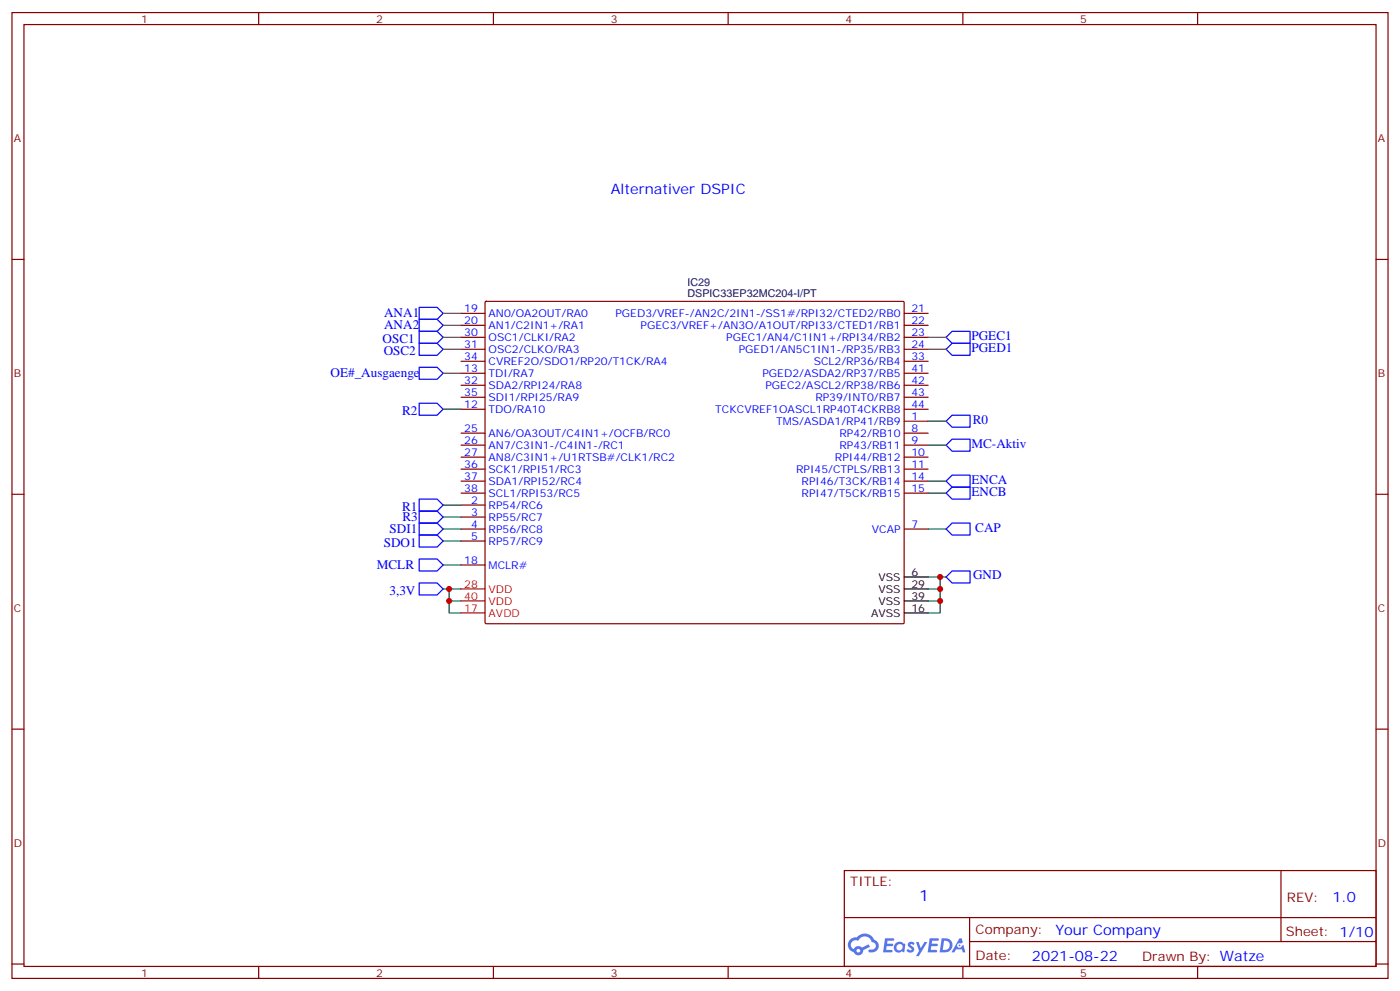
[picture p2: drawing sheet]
<svg xmlns="http://www.w3.org/2000/svg" width="412mm" height="292mm" viewBox="0 0 412 292" stroke-linecap="round" stroke-linejoin="round" font-family="sans-serif">
<g fill="none" stroke="#870000" stroke-width=".35">
<path d="M3.5 3.7h405.4v284.3h-405.4zM7.1 7.2h398.2v277.3h-398.2zM76.2 3.7v3.5M145.3 3.7v3.5M214.5 3.7v3.5M283.6 3.7v3.5M352.8 3.7v3.5M3.5 76.4h3.6M405.3 76.4h3.6M3.5 145.5h3.6M405.3 145.5h3.6M3.5 214.7h3.6"/>
<path d="M405.3 214.7h3.6M248.7 256.3h156.6v28.2h-156.6zM377.3 256.3v20.9M248.7 270.1h156.5M285.6 277.2h119.6M285.6 270.1v14.2M3.5 283.8h3.6M76.2 284.5v3.5M145.3 284.5v3.5M214.5 284.5v3.5M283.6 284.5v3.5M352.8 284.5v3.5"/>
<path d="M405.3 283.8h3.6"/>
</g>
<g fill="#5487ff">
<path d="M267.7 277.5a1.22 1.22 0 0 1 1.7 .2l-.4 .6a.47 .47 0 0 0-.3-.4 .47 .47 0 0 0-.5 .2l.1 .2a1.14 1.14 0 0 1 .8 1.8 1.14 1.14 0 0 1-1.9 0l-.2-.2 .5-.6 .7 .5a.29 .29 0 0 0 .3-.3 .29 .29 0 0 0-.2-.3 1.04 1.04 0 0 1-.6-1.7z"/>
<path d="M260.7 276.2h2.4l.3 .2-.2 .5-1.8 .1-.1 .8h1.5l.3 .4-.3 .4h-1.6l-.2 1.1h1.7l.2 .3-.2 .3-2.6 .1z"/>
<path d="M273.8 276.2h2.4l.3 .2-.1 .5-1.8 .1-.2 .8h1.6l.3 .4-.4 .4-1.6-.1-.1 1.1 1.7 .1 .2 .3-.2 .3-2.6 .1z"/>
<path d="M282.6 276.2h.7l.3 1.3-.6 .3a.69 .69 0 0 0-1 .3 .69 .69 0 0 0 .4 .9 .69 .69 0 0 0 .9-.6l.5-.2 .6 2.2h-.8l-.2-.9h-1.8l-.5 .9h-.8z"/>
<path d="M269.8 277.3h.8l.6 1.8 1.1-1.8h.9l-2.6 4.2h-.8l.9-1.5z"/>
<path d="M277.4 276.2l-.6 4.2h1.3a2.11 2.11 0 0 0 2.5-2.1 2.11 2.11 0 0 0-2.5-2.1zM278.1 277a1.39 1.39 0 0 1 1.7 1.4 1.39 1.39 0 0 1-1.8 1.2h-.3z"/>
<path d="M263.7 277.8a1.54 1.54 0 0 0-.1 2.2 1.54 1.54 0 0 0 2.2 .1l.6 .3 .3-2.3-.2-.3h-.4a1.49 1.49 0 0 0-2.4 0zM264 278.8a.94 .94 0 0 1 1.8 0 .94 .94 0 0 1-1.8 0z"/>
<path d="M250.4 276.6a2.18 2.18 0 0 0 1.1 3.7 1.44 1.44 0 0 0 1.6 .9 1.44 1.44 0 0 0 1.2-1.4l2-1.1-.5-.7-1.9 1a1.47 1.47 0 0 0-2.4 .4 1.39 1.39 0 0 1-.7-1.9 1.39 1.39 0 0 1 2-.5 2.12 2.12 0 0 1 2.2-1.3 2.12 2.12 0 0 1 1.9 1.7 1.14 1.14 0 0 1 1.1 1.4 1.14 1.14 0 0 1-1.7 .7 .43 .43 0 0 0-.5 .4 .43 .43 0 0 0 .4 .5 1.98 1.98 0 0 0 2.5-1.2 1.98 1.98 0 0 0-1.2-2.6 3.1 3.1 0 0 0-5.3-.6l-.9 .1zM252.3 279.9a.55 .55 0 0 1 1.1 0 .55 .55 0 0 1-1.1 0z"/>
<circle cx="282.6" cy="278.3" r=".26"/>
</g>
<g fill="none" stroke="#870000" stroke-width=".35">
<path d="M135.8 92.3h7.1M135.8 95.8h7.1M135.8 99.3h7.1M142.9 88.9l.3-.2 123 .1 .1 .3v94.3l-.3 .2h-123l-.1-.3zM266.3 92.3h7.1M266.3 95.8h7.1M266.3 99.3h7.1M135.8 109.9h7.1M135.8 102.8h7.1M135.8 113.4h7.1M135.8 106.4h7.1M135.8 116.9h7.1"/>
<path d="M266.3 109.9h7.1M266.3 102.8h7.1M266.3 113.4h7.1M266.3 106.4h7.1M266.3 116.9h7.1M135.8 127.5h7.1M135.8 131.1h7.1M135.8 134.6h7.1M135.8 138.1h7.1M135.8 120.5h7.1M266.3 124h7.1M266.3 127.5h7.1"/>
<path d="M266.3 131.1h7.1M266.3 134.6h7.1M266.3 138.1h7.1M266.3 120.5h7.1M135.8 148.7h7.1M135.8 152.2h7.1M135.8 155.8h7.1M135.8 159.3h7.1M135.8 141.6h7.1M135.8 145.2h7.1M266.3 155.8h7.1M266.3 141.6h7.1"/>
<path d="M266.3 145.2h7.1M135.8 166.3h7.1"/>
</g>
<path d="M266.3 169.9h7.1M266.3 173.4h7.1M266.3 176.9h7.1M266.3 180.4h7.1" fill="none" stroke="#000" stroke-width=".35"/>
<path d="M135.8 173.4h7.1M135.8 176.9h7.1M135.8 180.4h7.1" fill="none" stroke="#f00" stroke-width=".35"/>
<g fill="none" stroke="#00f" stroke-width=".35">
<path d="M123.5 94h5.3l1.7 1.8-1.7 1.7h-5.3zM123.5 90.5h5.3l1.7 1.8-1.7 1.7h-5.3zM123.5 97.5h5.3l1.7 1.8-1.7 1.8h-5.3zM278.7 99.3l1.8-1.8h5.3v3.6h-5.3zM123.5 108.1h5.3l1.7 1.8-1.7 1.8h-5.3zM123.5 118.7h5.3l1.7 1.8-1.7 1.7h-5.3zM123.5 101.1h5.3l1.7 1.7-1.7 1.8h-5.3zM278.7 102.8l1.8-1.7h5.3v3.5h-5.3zM278.7 124l1.8-1.8h5.3v3.6h-5.3zM278.7 131.1l1.8-1.8h5.3v3.5h-5.3zM123.5 146.9h5.3l1.7 1.8-1.7 1.8h-5.3zM123.5 150.5h5.3l1.7 1.7-1.7 1.8h-5.3z"/>
<path d="M123.5 154h5.3l1.7 1.8-1.7 1.7h-5.3zM123.5 157.5h5.3l1.7 1.8-1.7 1.7h-5.3zM278.7 141.6l1.8-1.7h5.3v3.5h-5.3zM278.7 145.2l1.8-1.8h5.3v3.5h-5.3zM278.7 155.8l1.8-1.8h5.3v3.5h-5.3zM123.5 171.6h5.3l1.7 1.8-1.7 1.8h-5.3zM123.5 164.6h5.3l1.7 1.7-1.7 1.8h-5.3zM278.7 169.9l1.8-1.8h5.3v3.5h-5.3z"/>
</g>
<g fill="none" stroke="#008700" stroke-width=".35">
<path d="M130.5 99.3h5.3M130.5 92.3h5.3M130.5 95.8h5.3M273.4 99.3h5.3M130.5 102.8h5.3M130.5 109.9h5.3M273.4 102.8h5.3M130.5 120.5h5.3M273.4 124h5.3M273.4 131.1h5.3M130.5 148.7h5.3M130.5 152.2h5.3"/>
<path d="M130.5 155.8h5.3M130.5 159.3h5.3M273.4 141.6h5.3M273.4 145.2h5.3M273.4 155.8h5.3M130.5 173.4h5.3M130.5 166.3h5.3M132.3 173.4v3.5h3.5M132.3 176.9v3.5h3.5M273.4 169.9h5.3M276.9 169.9v3.5h-3.5M276.9 173.4v3.5h-3.5"/>
<path d="M276.9 176.9v3.5h-3.5"/>
</g>
<g fill="#c00">
<circle cx="276.9" cy="169.9" r=".88"/>
<circle cx="132.3" cy="173.4" r=".88"/>
<circle cx="276.9" cy="176.9" r=".88"/>
<circle cx="132.3" cy="176.9" r=".88"/>
<circle cx="276.9" cy="173.4" r=".88"/>
</g>
<text font-size="4.6" fill="#00f" x="270.8" y="265.3">1</text>
<g font-size="4.2" fill="#00f">
<text x="179.9" y="57">Alternativer DSPIC</text>
<text x="392.5" y="265.6">1.0</text>
<text x="310.9" y="275.1">Your Company</text>
<text x="304" y="282.9">2021-08-22</text>
</g>
<g font-size="3.9" fill="#00f">
<text x="113.2" y="93.3">ANA1</text>
<text x="112.7" y="100.9">OSC1</text>
<text x="113.2" y="96.8">ANA2</text>
<text x="286.2" y="100.1">PGEC1</text>
<text x="113" y="104.5">OSC2</text>
<text x="286.2" y="103.7">PGED1</text>
<text x="97.4" y="111.1">OE#_Ausgaenge</text>
<text x="118.4" y="122.1">R2</text>
<text x="286.6" y="124.8">R0</text>
<text x="286.2" y="131.9">MC-Aktiv</text>
<text x="286.2" y="142.5">ENCA</text>
<text x="286.2" y="146">ENCB</text>
<text x="118.4" y="150.3">R1</text>
<text x="118.6" y="153.4">R3</text>
<text x="113" y="160.9">SDO1</text>
<text x="114.8" y="157">SDI1</text>
<text x="287.3" y="156.5">CAP</text>
<text x="111" y="167.6">MCLR</text>
<text x="286.6" y="170.6">GND</text>
<text x="114.7" y="175.2">3,3V</text>
</g>
<g font-size="3.9" fill="#800">
<text x="250.5" y="260.9">TITLE:</text>
<text x="379.1" y="265.6">REV:</text>
<text x="287.4" y="275.1">Company:</text>
<text x="378.7" y="275.7">Sheet: 1/10</text>
<text x="287.4" y="282.8">Date:</text>
<text x="336.4" y="282.8">Drawn By: Watze</text>
</g>
<g font-size="3.2" fill="#800">
<text x="41.6" y="6.7">1</text>
<text x="110.8" y="6.7">2</text>
<text x="179.9" y="6.7">3</text>
<text x="249.1" y="6.7">4</text>
<text x="318.2" y="6.7">5</text>
<text x="4.1" y="41.8">A</text>
<text x="405.9" y="41.8">A</text>
<text x="4.1" y="110.9">B</text>
<text x="405.9" y="110.9">B</text>
<text x="4.1" y="180.1">C</text>
<text x="405.9" y="180.1">C</text>
<text x="4.1" y="249.2">D</text>
<text x="405.9" y="249.2">D</text>
<text x="41.6" y="287.5">1</text>
<text x="110.8" y="287.5">2</text>
<text x="179.9" y="287.5">3</text>
<text x="249.1" y="287.5">4</text>
<text x="318.2" y="287.5">5</text>
</g>
<g font-size="3.2" fill="#000080">
<text x="202.5" y="87.5">DSPIC33EP32MC204-I/PT</text>
<text x="202.5" y="84.3">IC29</text>
</g>
<g font-size="3.2" fill="#00f">
<text x="136.7" y="91.9">19</text>
<text x="136.7" y="95.4">20</text>
<text x="143.9" y="93.3">AN0/OA2OUT/RA0</text>
<text x="181.3" y="93.3">PGED3/VREF-/AN2C/2IN1-/SS1#/RPI32/CTED2/RB0</text>
<text x="268.5" y="91.9">21</text>
<text x="268.5" y="95.4">22</text>
<text x="136.7" y="99">30</text>
<text x="143.9" y="96.8">AN1/C2IN1+/RA1</text>
<text x="143.9" y="100.4">OSC1/CLKI/RA2</text>
<text x="188.7" y="96.8">PGEC3/VREF+/AN3O/A1OUT/RPI33/CTED1/RB1</text>
<text x="213.9" y="100.4">PGEC1/AN4/C1IN1+/RPI34/RB2</text>
<text x="268.5" y="99">23</text>
<text x="136.7" y="102.5">31</text>
<text x="136.7" y="106">34</text>
<text x="143.9" y="103.9">OSC2/CLKO/RA3</text>
<text x="143.9" y="107.4">CVREF2O/SDO1/RP20/T1CK/RA4</text>
<text x="217.6" y="103.9">PGED1/AN5C1IN1-/RP35/RB3</text>
<text x="239.7" y="107.4">SCL2/RP36/RB4</text>
<text x="268.5" y="102.5">24</text>
<text x="268.5" y="106">33</text>
<text x="136.7" y="109.5">13</text>
<text x="136.7" y="113.1">32</text>
<text x="143.9" y="110.9">TDI/RA7</text>
<text x="224.6" y="110.9">PGED2/ASDA2/RP37/RB5</text>
<text x="268.5" y="109.5">41</text>
<text x="268.5" y="113.1">42</text>
<text x="136.7" y="116.6">35</text>
<text x="143.9" y="114.5">SDA2/RPI24/RA8</text>
<text x="143.9" y="118">SDI1/RPI25/RA9</text>
<text x="225.5" y="114.5">PGEC2/ASCL2/RP38/RB6</text>
<text x="240.2" y="118">RP39/INT0/RB7</text>
<text x="268.5" y="116.6">43</text>
<text x="136.7" y="120.1">12</text>
<text x="143.9" y="121.5">TDO/RA10</text>
<text x="210.7" y="121.5">TCKCVREF1OASCL1RP40T4CKRB8</text>
<text x="228.6" y="125.1">TMS/ASDA1/RP41/RB9</text>
<text x="268.5" y="123.6">1</text>
<text x="268.5" y="120.1">44</text>
<text x="136.7" y="127.2">25</text>
<text x="136.7" y="130.7">26</text>
<text x="143.9" y="128.6">AN6/OA3OUT/C4IN1+/OCFB/RC0</text>
<text x="247.3" y="128.6">RP42/RB10</text>
<text x="268.5" y="127.2">8</text>
<text x="268.5" y="130.7">9</text>
<text x="136.7" y="134.2">27</text>
<text x="136.7" y="137.8">36</text>
<text x="143.9" y="132.1">AN7/C3IN1-/C4IN1-/RC1</text>
<text x="143.9" y="135.6">AN8/C3IN1+/U1RTSB#/CLK1/RC2</text>
<text x="245.9" y="135.6">RPI44/RB12</text>
<text x="247.3" y="132.1">RP43/RB11</text>
<text x="268.5" y="134.2">10</text>
<text x="268.5" y="137.8">11</text>
<text x="136.7" y="141.3">37</text>
<text x="143.9" y="139.2">SCK1/RPI51/RC3</text>
<text x="143.9" y="142.7">SDA1/RPI52/RC4</text>
<text x="234.5" y="139.2">RPI45/CTPLS/RB13</text>
<text x="236.1" y="142.7">RPI46/T3CK/RB14</text>
<text x="268.5" y="141.3">14</text>
<text x="136.7" y="144.8">38</text>
<text x="138.7" y="148.3">2</text>
<text x="143.9" y="149.8">RP54/RC6</text>
<text x="143.9" y="146.2">SCL1/RPI53/RC5</text>
<text x="236.1" y="146.2">RPI47/T5CK/RB15</text>
<text x="268.5" y="144.8">15</text>
<text x="138.7" y="151.9">3</text>
<text x="138.7" y="155.4">4</text>
<text x="143.9" y="153.3">RP55/RC7</text>
<text x="268.5" y="155.4">7</text>
<text x="138.7" y="158.9">5</text>
<text x="143.9" y="156.8">RP56/RC8</text>
<text x="143.9" y="160.3">RP57/RC9</text>
<text x="256.8" y="156.8">VCAP</text>
<text x="136.7" y="166">18</text>
<text x="143.9" y="167.4">MCLR#</text>
</g>
<g font-size="3.2" fill="#f00">
<text x="136.7" y="173">28</text>
<text x="136.7" y="176.6">40</text>
<text x="143.9" y="174.4">VDD</text>
<text x="143.9" y="178">VDD</text>
<text x="136.7" y="180.1">17</text>
<text x="143.9" y="181.5">AVDD</text>
</g>
<g font-size="3.2">
<text x="258.8" y="170.9">VSS</text>
<text x="268.5" y="169.5">6</text>
<text x="268.5" y="173">29</text>
<text x="258.8" y="174.4">VSS</text>
<text x="258.8" y="178">VSS</text>
<text x="268.5" y="176.6">39</text>
<text x="256.6" y="181.5">AVSS</text>
<text x="268.5" y="180.1">16</text>
</g>
</svg>
